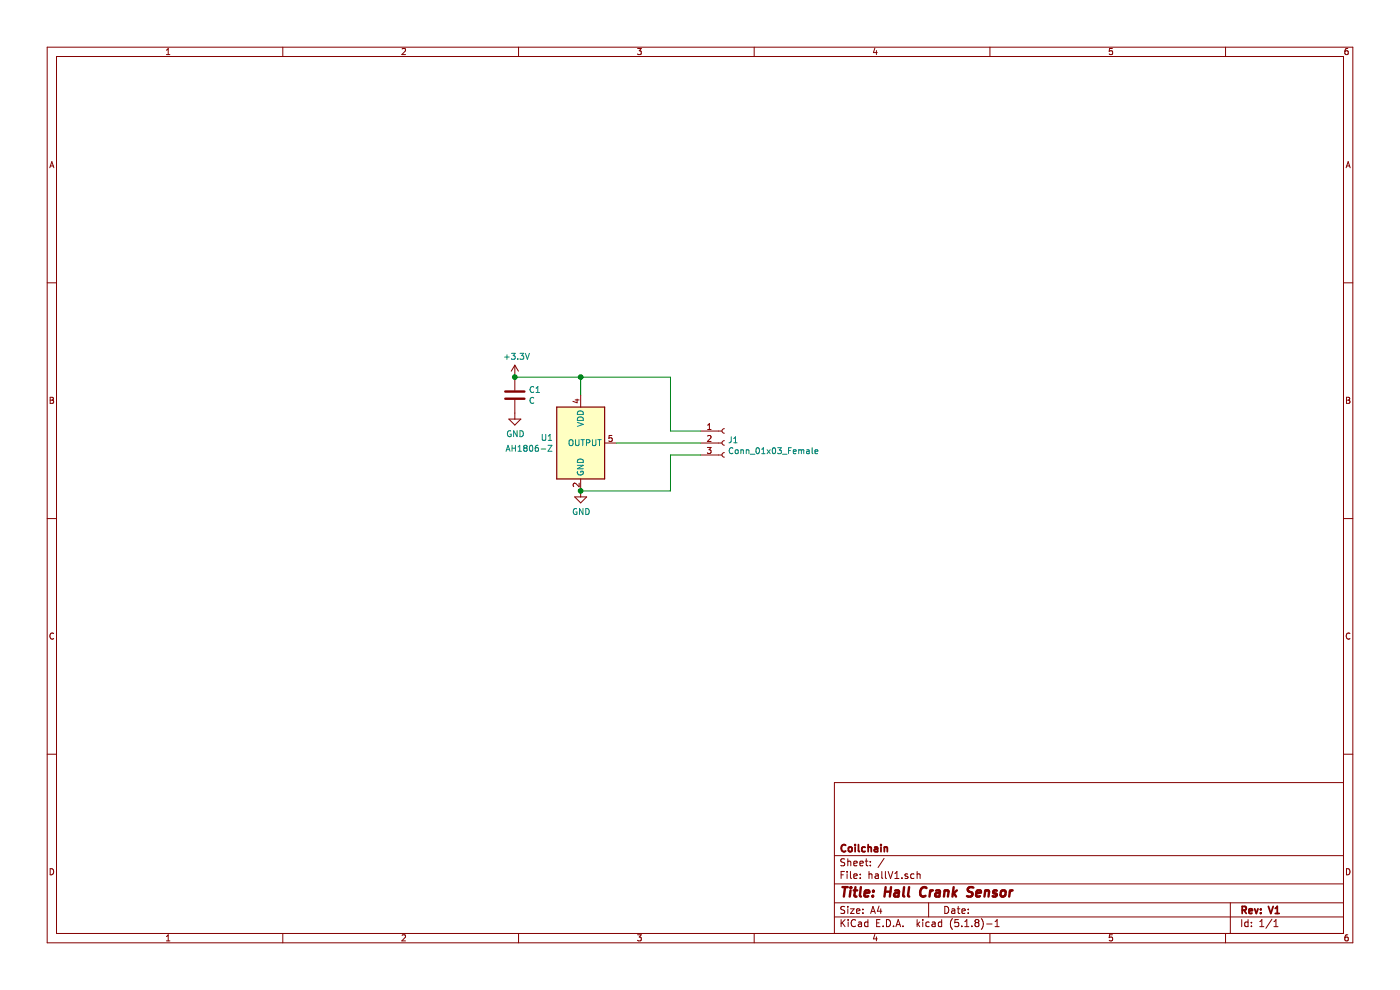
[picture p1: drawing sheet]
EESchema Schematic File Version 4
EELAYER 30 0
EELAYER END
$Descr A4 11693 8268
encoding utf-8
Sheet 1 1
Title "Hall Crank Sensor "
Date ""
Rev "V1"
Comp "Coilchain"
Comment1 ""
Comment2 ""
Comment3 ""
Comment4 ""
$EndDescr
$Comp
L Sensor_Magnetic:AH1806-Z U1
U 1 1
P 4850 3700
F 0 "U1" H 4621 3746 50  0000 R CNN
F 1 "AH1806-Z" H 4621 3655 50  0000 R CNN
F 2 "Package_TO_SOT_SMD:SOT-553" H 5450 3350 50  0001 C CNN
F 3 "https://www.diodes.com/assets/Datasheets/AH1806.pdf" H 4850 3700 50  0001 C CNN
	1    4850 3700
	1    0    0    -1  
$EndComp
$Comp
L power:+3.3V #PWR01
U 1 1
P 4300 3150
F 0 "#PWR01" H 4300 3000 50  0001 C CNN
F 1 "+3.3V" H 4315 3323 50  0000 C CNN
F 2 "" H 4300 3150 50  0001 C CNN
F 3 "" H 4300 3150 50  0001 C CNN
	1    4300 3150
	1    0    0    -1  
$EndComp
$Comp
L power:GND #PWR02
U 1 1
P 4300 3450
F 0 "#PWR02" H 4300 3200 50  0001 C CNN
F 1 "GND" H 4305 3277 50  0000 C CNN
F 2 "" H 4300 3450 50  0001 C CNN
F 3 "" H 4300 3450 50  0001 C CNN
	1    4300 3450
	1    0    0    -1  
$EndComp
$Comp
L Device:C C1
U 1 1
P 4300 3300
F 0 "C1" H 4415 3346 50  0000 L CNN
F 1 "C" H 4415 3255 50  0000 L CNN
F 2 "Capacitor_SMD:C_0603_1608Metric" H 4338 3150 50  0001 C CNN
F 3 "~" H 4300 3300 50  0001 C CNN
	1    4300 3300
	1    0    0    -1  
$EndComp
$Comp
L power:GND #PWR03
U 1 1
P 4850 4100
F 0 "#PWR03" H 4850 3850 50  0001 C CNN
F 1 "GND" H 4855 3927 50  0000 C CNN
F 2 "" H 4850 4100 50  0001 C CNN
F 3 "" H 4850 4100 50  0001 C CNN
	1    4850 4100
	1    0    0    -1  
$EndComp
Wire Wire Line
	4300 3150 4850 3150
Wire Wire Line
	4850 3150 4850 3300
Connection ~ 4300 3150
$Comp
L Connector:Conn_01x03_Female J1
U 1 1
P 6050 3700
F 0 "J1" H 6078 3726 50  0000 L CNN
F 1 "Conn_01x03_Female" H 6078 3635 50  0000 L CNN
F 2 "Connector_PinHeader_2.54mm:PinHeader_1x03_P2.54mm_Horizontal" H 6050 3700 50  0001 C CNN
F 3 "~" H 6050 3700 50  0001 C CNN
	1    6050 3700
	1    0    0    -1  
$EndComp
Wire Wire Line
	4850 3150 5600 3150
Wire Wire Line
	5600 3150 5600 3600
Wire Wire Line
	5600 3600 5850 3600
Connection ~ 4850 3150
Wire Wire Line
	5150 3700 5850 3700
Wire Wire Line
	4850 4100 5600 4100
Wire Wire Line
	5600 4100 5600 3800
Wire Wire Line
	5600 3800 5850 3800
Connection ~ 4850 4100
$EndSCHEMATC
